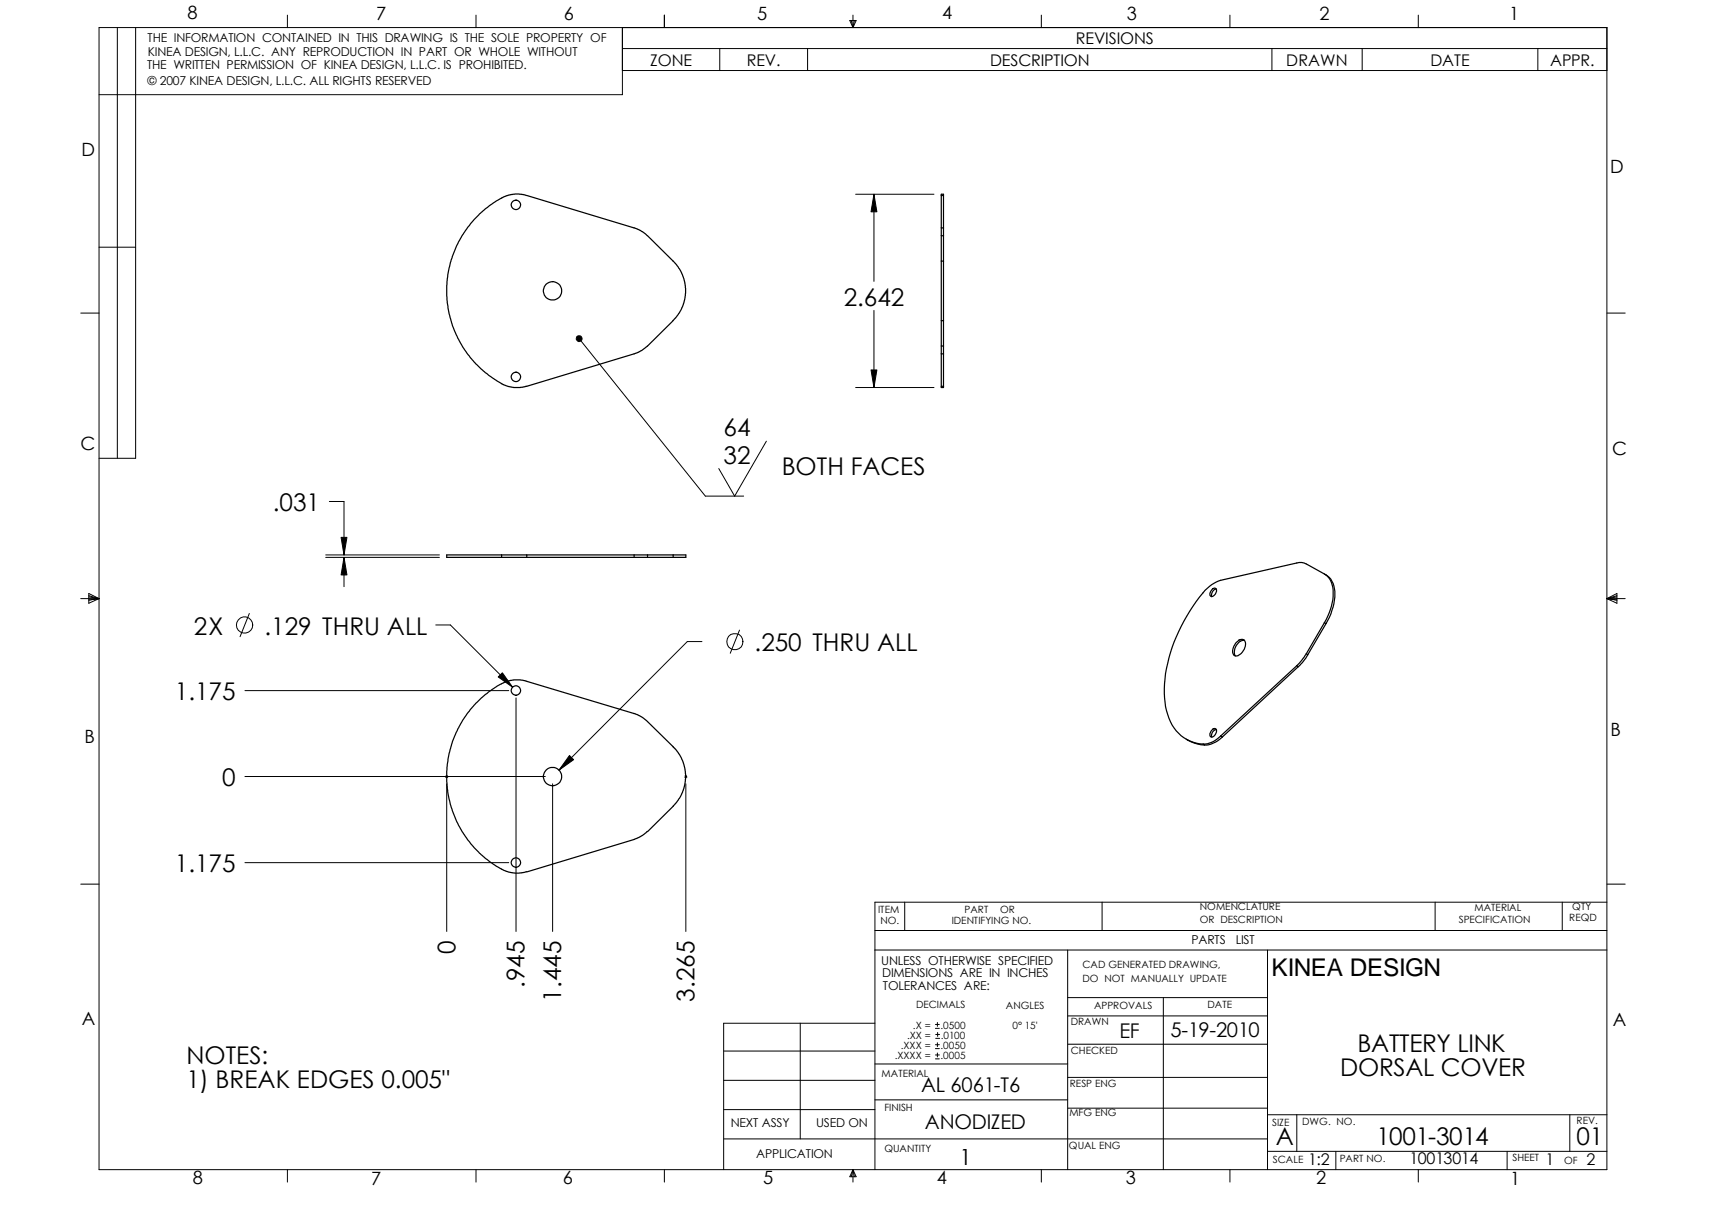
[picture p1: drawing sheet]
<svg xmlns="http://www.w3.org/2000/svg" width="297mm" height="210mm" viewBox="0 0 297 210" stroke-linecap="round" stroke-linejoin="round" font-family="sans-serif">
<g fill="none" stroke="#000" stroke-width=".17">
<path d="M17.2 4.8h261.6v198.1h-261.6zM20.4 4.8v74.7M23.5 4.8v74.7h-6.3M49.9 2.6v2.2M82.6 2.6v2.2M108 4.8v11.6h-90.8M108 12.2h170.8M108 8.4h170.8M115.3 2.6v2.2M124.9 8.4v3.8M140.1 8.4v3.8M147.4 3.6h1.1l-.5 1.2z"/>
<path d="M147.7 3.6l.3 1.2M148 2.6v2.2M148.2 3.6l-.2 1.2M180.7 2.6v2.2M213.4 2.6v2.2M220.7 8.4v3.8M236.3 8.4v3.8M246.1 2.6v2.2M266.8 8.4v3.8M148.5 33.7h13.5M151.6 33.7l.5 3h-1zM151.6 33.7v15.1"/>
<path d="M14 54.3h3.2M17.2 42.9h6.3M100.2 58.3a.51 .51 0 0 1 .8 .3 .51 .51 0 0 1-.5 .6 .51 .51 0 0 1-.5-.7l.2-.2 .3 .5zM100.5 58.8l21.9 27.3h6.6M151.6 53.8v13.4M278.8 54.3h3.2M133 76.5l-5.5 9.6-2.8-4.8M148.5 67.2h13.5M151.1 64.2h1l-.5 3zM56.5 96.3h19.7M56.5 96.7h19.7M57.1 87h2.6v9.3"/>
<path d="M59.2 93.2h1l-.5 3.1zM59.7 96.7l.5 3h-1zM59.7 96.7v5.1M14 103.8h3.2M15.4 103.5l1.8 .3M15.4 103.3l1.8 .5M15.4 103l1.8 .8-1.8 .8zM17.2 103.8l-1.8 .3M42.5 119.8h45.8M43.3 106.4l-1.6 4M75.6 108.4h2.5l10.8 10.8M87.2 116.7l1.7 2.5-2.5-1.8z"/>
<path d="M121.8 111.3h-2.6l-22.2 22.3M128.3 109.3l-1.6 4M278.8 103.8h3.2M278.8 103.8l1.7-.8v1.6zM278.8 103.8l1.7 .3M280.5 103.3l-1.7 .5M280.5 103.5l-1.7 .3M42.5 134.7h52.1M77.4 134.6l.3 .3M77.5 134.6v.3M77.5 136v25.6M77.6 134.6l-.3 .3"/>
<path d="M89.5 121.1v40.5M95.9 136v25.6M98.8 131.1l.7 .7-2.5 1.8zM118.9 134.7h.3M118.9 134.6l.3 .3M119 134.6v.3M119 136v25.6M119.1 134.6l-.3 .3M14 153.4h3.2M42.5 149.6h45.8M157 156.5v4.9M191.2 156.5v4.9"/>
<path d="M249 156.5v4.9M271.1 156.5v4.9M278.8 153.4h3.2M278.8 156.5h-127v46.4M138.8 177.5v20.1M151.8 161.4h127M151.8 177.5h-26.2v25.4M151.8 164.8h127M162.3 178.4h.7M162.3 177.7h.7M162.3 179.5h.7M162.6 177.4v.7"/>
<path d="M162.7 179.1v.7M185.2 173.1h34.7M185.2 176.2h34.7M185.2 164.8v38.1M201.8 173.1v29.8M219.9 164.8v38.1M125.6 192.5h26.2M125.6 187.4h26.2M125.6 182.3h26.2M125.6 197.6h94.3M151.8 184.6h33.4M151.8 190.8h33.4"/>
<path d="M162.3 183.7h.7M162.3 183h.7M162.3 181.9h.7M162.3 181.2h.7M162.3 180.1h.7M162.6 180.9v.7M162.6 182.7v.6M185.2 181.1h34.7M185.2 186.9h34.7M185.2 192.2h34.7M219.9 193.4h58.9M219.9 199.7h58.9"/>
<path d="M225 193.4v6.3M231.8 199.7v3.2M261.5 199.7v3.2M272.4 193.4v6.3M49.9 202.9v2.2M82.6 202.9v2.2M115.3 202.9v2.2M148 202.9v2.2M148 202.9l.2 1.2M148 202.9l-.3 1.2M148 202.9l.5 1.2h-1.1zM180.7 202.9v2.2"/>
<path d="M213.4 202.9v2.2M246.1 202.9v2.2"/>
<circle cx="42.4" cy="108.4" r="1.41"/>
<circle cx="127.5" cy="111.3" r="1.41"/>
</g>
<g fill="none" stroke="#000" stroke-width=".21">
<path d="M91.4 33.9l-.9-.2h-1.2l-1.5 .3-2.2 1.2-2.4 1.9-2.1 2.4-1.6 2.5-1 2.5-.6 1.9-.3 2.5-.1 2.5 .2 2 .8 3 1 2.3 1.5 2.5 1.5 1.9 1.7 1.5 2.8 1.9 1.2 .6 .9 .1h1.2l1.1-.2 19.3-5.9 1.6-1.1 4.5-4.4M91.4 33.9l18.7 5.6 1.4 .7 .8 .7M163.3 39.5h.4M163.3 33.9h.4M112.3 40.9l4.9 4.8 .8 1.2 .7 1.4 .3 1.7-.1 1.3-.2 1.2-.8 1.8-1.1 1.3M163.3 45.3h.4M163.3 55.6h.4M163.3 40.9h.4M163.3 67v.2h.4v-.2M163.3 67v-33.3h.4v33.3M163.3 60h.4M163.3 61.4h.4"/>
<path d="M163.3 67h.4M77.5 96.3h41.5v.4h-41.5zM87 96.3v.4M91.4 96.3v.4M110 96.3v.4M112.3 96.3v.4M116.8 96.3v.4M229.8 99.6a3.8 3.8 0 0 1 1.8 4 12.2 12.2 0 0 1-1.5 4.6M210.4 102.2l.4-.2a.8 .8 0 0 1-.3 1.4l-.3 .1a.79 .79 0 0 1 .2-1.3zM211 102.2a1.1 1.1 0 0 0-.7 1.3M214.4 111.6a1.15 1.15 0 0 1 1.5-.6 1.99 1.99 0 0 1-1.5 2.8 .97 .97 0 0 1-.4-1.4zM215.9 111.1a1.98 1.98 0 0 0-1.6 2.7"/>
<path d="M225 115.5l-13.2 12.2M225 115.5l.3 .2M225.3 115.7l-13.2 12.1M226.6 113.4l-1.6 2.1M226.6 113.4l.3 .2M226.9 113.6l-.8 1.1-.8 1M229.8 108a9.3 9.3 0 0 0 1.3-6.5l-.3-.8-.7-.9-3.5-2-.8-.2-.8 .1-13.2 3a8.2 8.2 0 0 0-4.3 3.7 27.2 27.2 0 0 0-5.5 15.8 9.7 9.7 0 0 0 2.9 7.4l1 .7 1.1 .4 1.7 .4M229.8 108l-3.2 5.4M229.8 108l.3 .2M230.1 108.2l-3.2 5.4M110 123.8l1 .4 1.1 .8 4.7 4.5M110 123.8l-18.9-5.7-.8-.2-1.7 .1-.9 .3-1.3 .6-2.2 1.6-1.7 1.5-.8 1-1.4 1.8-.8 1.6-1 2.3-.6 1.9-.4 3.2 .1 2.5 .2 1.5 .5 2.2 .9 2.5 1.9 3.1 1.2 1.4 1.9 1.9 1.8 1.3 1 .5"/>
<path d="M116.8 129.5l1.1 1.3 .8 1.8 .3 1.6-.1 1.4-.2 1.2-.7 1.5-.8 1.1-4.9 4.9M205.8 128.2l1.4 .7 1.8 .3M208.7 129.1l.3 .1M210.5 126.4h.3a.79 .79 0 0 1-.2 1.3l-.5 .1a1.07 1.07 0 0 1 .4-1.4zM211 126.5a1.06 1.06 0 0 0-.7 1.4M211.8 127.7a4.2 4.2 0 0 1-3.1 1.4M211.8 127.7l.3 .1M212.1 127.8a4.6 4.6 0 0 1-3.1 1.4M87 150.8l1.3 .5 1 .2 1.2-.1 .9-.2M112.3 144.2l-.8 .7-1.4 .7-18.7 5.7"/>
<circle cx="89.5" cy="35.5" r=".81"/>
<circle cx="95.9" cy="50.4" r="1.6"/>
<circle cx="89.5" cy="65.4" r=".81"/>
<circle cx="89.5" cy="119.8" r=".81"/>
<circle cx="95.9" cy="134.7" r="1.58"/>
<circle cx="89.5" cy="149.6" r=".81"/>
</g>
<g fill="#000">
<path d="M151.6 33.7l.5 3h-1zM151.1 64.2h1l-.5 3zM59.2 93.2h1l-.5 3.1zM59.7 96.7l.5 3h-1zM87.2 116.7l1.7 2.5-2.5-1.8zM98.8 131.1l.7 .7-2.5 1.8z"/>
<path d="M100.2 58.3a.51 .51 0 0 1 .8 .3 .51 .51 0 0 1-.5 .6 .51 .51 0 0 1-.5-.7l.2-.2 .3 .5z" fill-rule="evenodd"/>
</g>
<g font-size="4.2">
<text x="146.4" y="53">2.642</text>
<text x="125.6" y="75.7">64</text>
<text x="125.6" y="80.4">32</text>
<text x="135.6" y="82.5">BOTH FACES</text>
<text x="47.3" y="88.6">.031</text>
<text x="33.7" y="110.1">2X</text>
<text x="45.9" y="110.1">.129 THRU ALL</text>
<text x="130.9" y="113">.250 THRU ALL</text>
<text x="30.3" y="121.5">1.175</text>
<text x="38.6" y="136.4">0</text>
<text x="30.3" y="151.3">1.175</text>
<text x="79" y="165.5" transform="rotate(-90 79 165.5)">0</text>
<text x="91" y="171.4" transform="rotate(-90 91 171.4)">.945</text>
<text x="97.4" y="173.7" transform="rotate(-90 97.4 173.7)">1.445</text>
<text x="120.5" y="173.7" transform="rotate(-90 120.5 173.7)">3.265</text>
<text x="220.6" y="169.3">KINEA DESIGN</text>
<text x="32.3" y="184.5">NOTES:</text>
<text x="235.5" y="182.5">BATTERY LINK</text>
<text x="32.3" y="188.8">1) BREAK EDGES 0.005&quot;</text>
<text x="232.5" y="186.7">DORSAL COVER</text>
<text x="221.4" y="198.7">A</text>
<text x="238.8" y="198.6">1001-3014</text>
<text x="273.5" y="198.7">01</text>
</g>
<text font-size="3.9" x="166.5" y="202.1">1</text>
<g font-size="3.5">
<text x="203.1" y="179.8">5-19-2010</text>
<text x="194.2" y="180.1">EF</text>
<text x="159.8" y="189.5">AL 6061-T6</text>
<text x="160.5" y="195.8">ANODIZED</text>
</g>
<g font-size="3.2">
<text x="32.5" y="3.3">8</text>
<text x="65.3" y="3.4">7</text>
<text x="97.8" y="3.4">6</text>
<text x="131.4" y="3.4">5</text>
<text x="163.4" y="3.3">4</text>
<text x="195.5" y="3.4">3</text>
<text x="228.9" y="3.6">2</text>
<text x="261.8" y="3.6">1</text>
<text x="14.1" y="27.1">D</text>
<text x="279.4" y="29.9">D</text>
<text x="14" y="78">C</text>
<text x="279.7" y="78.9">C</text>
<text x="14.6" y="128.9">B</text>
<text x="279.4" y="127.7">B</text>
<text x="14.2" y="177.8">A</text>
<text x="279.8" y="178">A</text>
<text x="33.5" y="205.4">8</text>
<text x="64.4" y="205.5">7</text>
<text x="97.7" y="205.4">6</text>
<text x="132.4" y="205.4">5</text>
<text x="162.6" y="205.4">4</text>
<text x="195.4" y="205.3">3</text>
<text x="228.4" y="205.4">2</text>
<text x="262" y="205.5">1</text>
</g>
<g font-size="2.8">
<text x="112.8" y="11.4">ZONE</text>
<text x="129.6" y="11.4">REV.</text>
<text x="171.8" y="11.4">DESCRIPTION</text>
<text x="186.7" y="7.7">REVISIONS</text>
<text x="223.2" y="11.4">DRAWN</text>
<text x="248.2" y="11.4">DATE</text>
<text x="268.9" y="11.4">APPR.</text>
<text x="227" y="202.1">1:2</text>
<text x="244.6" y="201.9">10013014</text>
<text x="268.2" y="202.1">1</text>
<text x="275.2" y="202.1">2</text>
</g>
<g font-size="2.1">
<text x="25.5" y="11.9">THE WRITTEN PERMISSION OF KINEA DESIGN, L.L.C. IS PROHIBITED.</text>
<text x="25.6" y="7.2">THE INFORMATION CONTAINED IN THIS DRAWING IS THE SOLE PROPERTY OF</text>
<text x="25.7" y="9.7">KINEA DESIGN, L.L.C. ANY REPRODUCTION IN PART OR WHOLE WITHOUT</text>
<text x="25.6" y="14.8">© 2007 KINEA DESIGN, L.L.C. ALL RIGHTS RESERVED</text>
<text x="152.9" y="167.3">UNLESS OTHERWISE SPECIFIED</text>
<text x="206.7" y="163.8">PARTS</text>
<text x="214.4" y="163.8">LIST</text>
<text x="153.1" y="169.5">DIMENSIONS ARE IN INCHES</text>
<text x="153.2" y="171.7">TOLERANCES ARE:</text>
<text x="126.8" y="195.5">NEXT ASSY</text>
<text x="141.6" y="195.5">USED ON</text>
<text x="131.2" y="200.8">APPLICATION</text>
</g>
<g font-size="1.7">
<text x="152.4" y="158.4">ITEM</text>
<text x="152.8" y="160.4">NO.</text>
<text x="165.1" y="160.3">IDENTIFYING NO.</text>
<text x="167.3" y="158.3">PART</text>
<text x="173.5" y="158.3">OR</text>
<text x="208.1" y="160.1">OR DESCRIPTION</text>
<text x="208.2" y="157.9">NOMENCLATURE</text>
<text x="253.1" y="160.1">SPECIFICATION</text>
<text x="255.8" y="158">MATERIAL</text>
<text x="272.3" y="159.9">REQD</text>
<text x="272.8" y="157.9">QTY</text>
<text x="187.8" y="167.9">CAD GENERATED DRAWING,</text>
<text x="187.8" y="170.4">DO NOT MANUALLY UPDATE</text>
<text x="158.4" y="178.4">.X =</text>
<text x="159" y="174.9">DECIMALS</text>
<text x="163.2" y="178.4">.0500</text>
<text x="174.5" y="175">ANGLES</text>
<text x="175.7" y="178.5">0° 15'</text>
<text x="185.8" y="177.8">DRAWN</text>
<text x="189.8" y="175.1">APPROVALS</text>
<text x="209.5" y="174.9">DATE</text>
<text x="155.2" y="183.7">.XXXX =</text>
<text x="156.3" y="181.9">.XXX =</text>
<text x="157.4" y="180.2">.XX =</text>
<text x="163.2" y="183.7">.0005</text>
<text x="163.2" y="181.9">.0050</text>
<text x="163.2" y="180.2">.0100</text>
<text x="185.8" y="182.9">CHECKED</text>
<text x="152.9" y="186.8">MATERIAL</text>
<text x="185.6" y="188.6">RESP ENG</text>
<text x="153.5" y="192.7">FINISH</text>
<text x="185.5" y="193.7">MFG ENG</text>
<text x="220.7" y="195.3">SIZE</text>
<text x="225.9" y="195.1">DWG. NO.</text>
<text x="273.6" y="194.9">REV.</text>
<text x="153.5" y="199.8">QUANTITY</text>
<text x="185.5" y="199.3">QUAL ENG</text>
<text x="220.8" y="201.7">SCALE</text>
<text x="232.4" y="201.5">PART NO.</text>
<text x="262.4" y="201.5">SHEET</text>
<text x="271.4" y="201.9">OF</text>
</g>
</svg>
